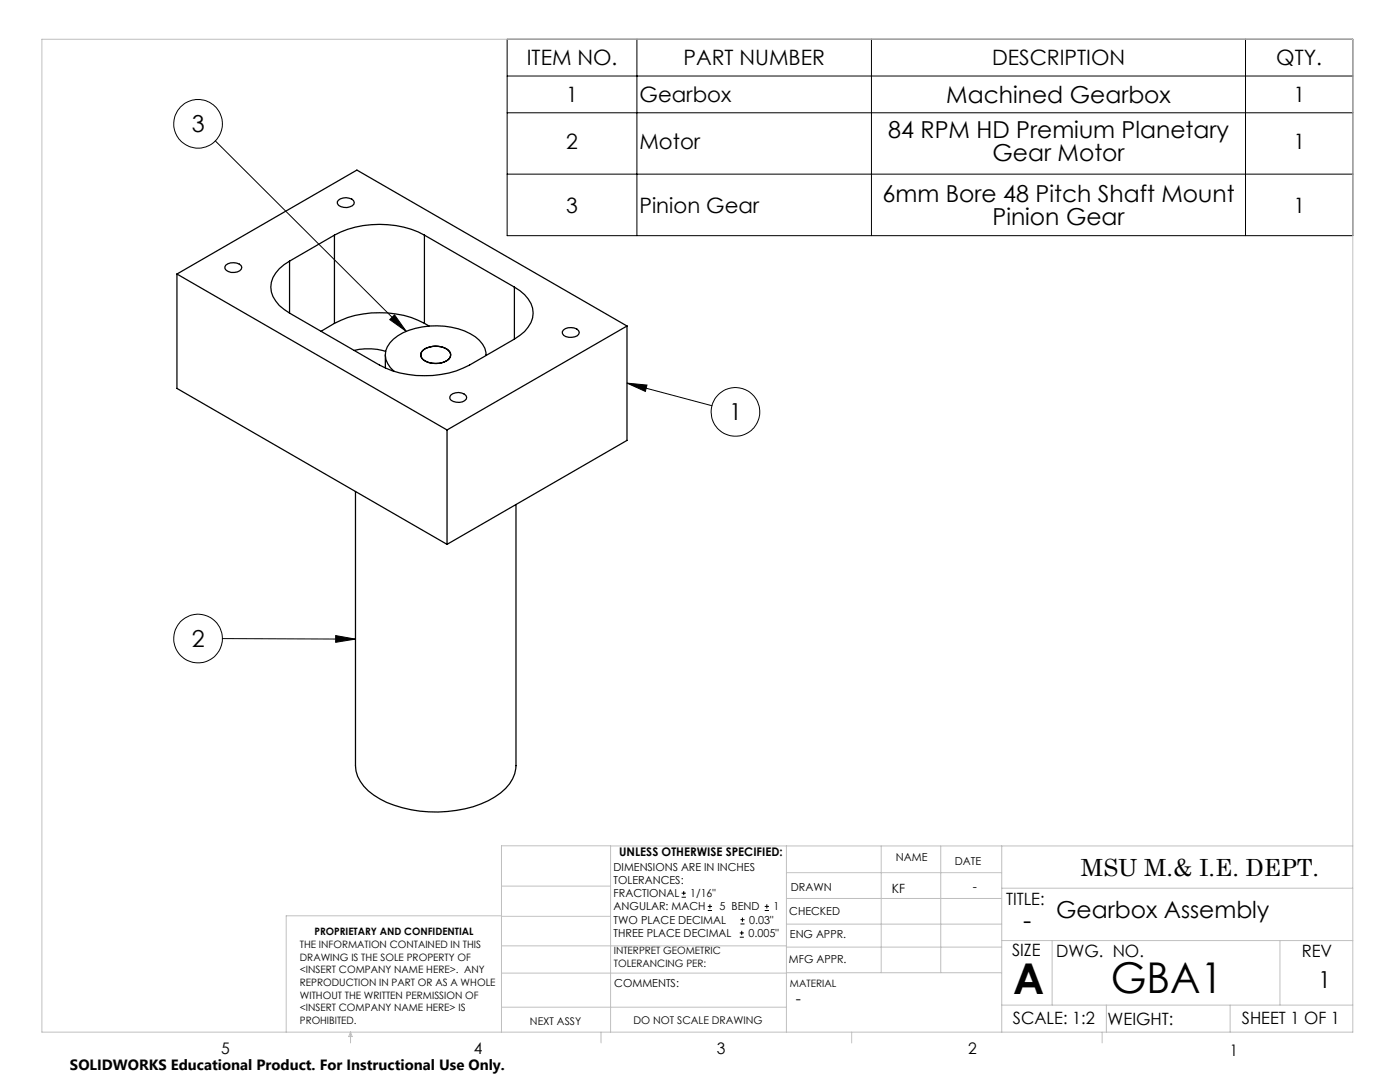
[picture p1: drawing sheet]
<svg xmlns="http://www.w3.org/2000/svg" width="279mm" height="216mm" viewBox="0 0 279 216" stroke-linecap="round" stroke-linejoin="round" font-family="sans-serif">
<g fill="none" stroke="#000" stroke-width=".2">
<path d="M101.2 7.8h168.8v39.2h-168.8zM101.2 15.2h168.8M127.1 7.8v39.2M173.9 7.8v39.2M248.6 7.8v39.2M43 28.1l38.1 38M101.2 22.5h168.8M101.2 34.7h168.8M77.8 63.8l.9-1 2.4 3.3zM125.1 76.4l4 .4-.3 1.3zM125.1 76.4l17 4.6M44.4 127.4l26.5 .1"/>
<path d="M67 126.8l3.9 .7-3.9 .7zM136 179h.9M136 178.2h.9M136.5 177.8v.8M141.3 181.7h.8M141.3 180.9h.8M141.7 180.4v.9M147.6 187h.8M147.6 186.2h.8M147.8 184.4h.8M147.8 183.5h.8M148 185.7v.9"/>
<path d="M148.2 183.1v.8M152.6 181.7h.9M152.6 180.9h.9M153 180.4v.9"/>
<circle cx="39.5" cy="24.7" r="4.9"/>
<circle cx="146.8" cy="82.2" r="4.9"/>
<circle cx="39.5" cy="127.4" r="4.9"/>
</g>
<g fill="none" stroke="#c0c0c0" stroke-width=".2">
<path d="M8.4 7.8h261.6v198.2h-261.6zM100.1 176.8h21.7M121.8 168.8v37.2M157 168.8v37.2M157 179.3h42.9M157 174.1h42.9M175.9 168.8v25.3M187.7 168.8v25.3M199.9 177.2h70.1M199.9 168.8v37.2M270 168.8h-169.9v37.2M100.1 194.2h56.9"/>
<path d="M100.1 188.7h56.9M100.1 182.8h21.7M100.1 182.7h-43v23.3M157 194.1h42.9M157 184.4h42.9M157 189h42.9M199.9 187.7h70.1M210 187.7v12.9M255.4 187.7v12.9M70 206v2.1M70 206l.3 .8h-.7zM100.1 201h56.9"/>
<path d="M119.9 206v2.1M170 206v2.1M199.9 200.6h70.1M220 206v2.1M220.8 200.6v5.4M245.5 200.6v5.4"/>
</g>
<path d="M77.8 63.8l.9-1 2.4 3.3zM125.1 76.4l4 .4-.3 1.3zM67 126.8l3.9 .7-3.9 .7z" fill="#000"/>
<g fill="none" stroke="#000" stroke-width=".25">
<path d="M67.5 40a2.32 2.32 0 0 1 3.1 0l.1 .4a1.34 1.34 0 0 1-1.4 1 1.62 1.62 0 0 1-2-1.1zM35.3 54.7v22.8l53.9 31.1M35.3 54.7l53.9 31.1M35.3 54.7l35.9-20.8 53.9 31.2M45 52.9a2.49 2.49 0 0 1 3.1 .1l.2 .3a1.95 1.95 0 0 1-3.1 .6l-.3-.3v-.3zM57.8 52.1a6.4 6.4 0 0 0-3.8 5.2 6.5 6.5 0 0 0 3.8 5.2M57.8 52.1v10.4M66.7 46.9a19.8 19.8 0 0 1 18 0M66.7 46.9l-8.9 5.2M66.7 46.9v17.6M84.7 46.9l18 10.4M84.7 46.9v17.6"/>
<path d="M102.7 57.3a6.4 6.4 0 0 1 3.7 5.2 6.5 6.5 0 0 1-3.7 5.2M102.7 57.3v10.4M57.8 62.5l17.9 10.3a20.1 20.1 0 0 0 18 0l9-5.1M66.7 64.5a20.1 20.1 0 0 1 18 0M66.7 64.5l-2.6 1.6M70.7 69.9a11.6 11.6 0 0 1 6.3 .2M76.9 70.8v2.6M84.2 70.2a4 4 0 0 1 5.6 .1 1.31 1.31 0 0 1-.7 1.7 4.4 4.4 0 0 1-4.9-.5l-.2-.4v-.5zM84.4 69.9a4.2 4.2 0 0 1 5.3 .2 1.19 1.19 0 0 1-.4 1.8 4.5 4.5 0 0 1-4.9-.2 1.17 1.17 0 0 1 0-1.8zM84.7 64.5l.9 .6M90 78.8a2.32 2.32 0 0 1 3 .1l.1 .4a1.52 1.52 0 0 1-2 1 1.09 1.09 0 0 1-1.3-1.1zM97 70.8v.1a5 5 0 0 0-3.1-4.3 15.6 15.6 0 0 0-14.5 .4 4.2 4.2 0 0 0-2 5.5l.5 .8 .8 .8"/>
<path d="M112.4 65.9a2.38 2.38 0 0 1 3.1 .1l.1 .3a1.29 1.29 0 0 1-1.5 1 1.51 1.51 0 0 1-1.9-1.1zM125.1 65.1l-35.9 20.7M125.1 65.1v22.8l-35.9 20.7M70.9 98.1v54.7a7.5 7.5 0 0 0 3.7 5.8 23 23 0 0 0 14.7 3.3 18.9 18.9 0 0 0 11.6-4.6 6.8 6.8 0 0 0 2.1-4.5v-52.1M89.2 85.8v22.8"/>
</g>
<g font-size="8.5">
<text x="202.2" y="198.3">A</text>
<text x="221.7" y="198.1">GBA1</text>
</g>
<text font-size="5.1" x="204.2" y="185.4">-</text>
<g font-size="4.7">
<text x="188.9" y="20.5">Machined Gearbox</text>
<text x="38.3" y="26.3">3</text>
<text x="177.2" y="27.6">84 RPM HD Premium Planetary</text>
<text x="198.1" y="32.1">Gear Motor</text>
<text x="176.1" y="40.3">6mm Bore 48 Pitch Shaft Mount</text>
<text x="198.1" y="44.8">Pinion Gear</text>
<text x="145.5" y="83.8">1</text>
<text x="38.3" y="129.1">2</text>
<text x="215.7" y="174.7">MSU M.&amp; I.E. DEPT.</text>
<text x="210.8" y="183.1">Gearbox Assembly</text>
<text x="263.1" y="197.1">1</text>
</g>
<g font-size="4.2">
<text x="105.1" y="13">ITEM NO.</text>
<text x="136.4" y="13">PART NUMBER</text>
<text x="198" y="13">DESCRIPTION</text>
<text x="254.7" y="13">QTY.</text>
<text x="113" y="20.3">1</text>
<text x="127.6" y="20.3">Gearbox</text>
<text x="258.1" y="20.3">1</text>
<text x="113" y="29.7">2</text>
<text x="127.6" y="29.7">Motor</text>
<text x="258.1" y="29.7">1</text>
<text x="113" y="42.4">3</text>
<text x="127.6" y="42.4">Pinion Gear</text>
<text x="258.1" y="42.4">1</text>
</g>
<g font-size="3.4">
<text x="200.8" y="180.5">TITLE:</text>
<text x="202" y="190.8">SIZE</text>
<text x="210.8" y="190.9">DWG. NO.</text>
<text x="259.8" y="191">REV</text>
<text x="202.1" y="204.4">SCALE: 1:2</text>
<text x="221" y="204.5">WEIGHT:</text>
<text x="247.8" y="204.4">SHEET 1 OF 1</text>
</g>
<g font-size="3.2">
<text x="158.8" y="200.4">-</text>
<text x="44.2" y="210.4">5</text>
<text x="94.6" y="210.3">4</text>
<text x="143.1" y="210.4">3</text>
<text x="193.2" y="210.3">2</text>
<text x="245.4" y="210.6">1</text>
</g>
<text font-size="3" x="14" y="213.5">SOLIDWORKS Educational Product. For Instructional Use Only.</text>
<g font-size="2.5">
<text x="178" y="178.2">KF</text>
<text x="194.1" y="177.8">-</text>
</g>
<text font-size="2.4" x="123.6" y="170.8">UNLESS OTHERWISE SPECIFIED:</text>
<g font-size="2.2">
<text x="122.5" y="173.7">DIMENSIONS ARE IN INCHES</text>
<text x="178.8" y="171.8">NAME</text>
<text x="190.6" y="172.5">DATE</text>
<text x="122.5" y="176.4">TOLERANCES:</text>
<text x="122.5" y="179">FRACTIONAL</text>
<text x="137.8" y="179">1/16&quot;</text>
<text x="157.8" y="177.8">DRAWN</text>
<text x="122.5" y="184.3">TWO PLACE DECIMAL</text>
<text x="122.5" y="181.7">ANGULAR: MACH</text>
<text x="143.6" y="181.7">5 BEND</text>
<text x="149.5" y="184.3">0.03&quot;</text>
<text x="154.4" y="181.7">1</text>
<text x="157.5" y="182.5">CHECKED</text>
<text x="122.5" y="187">THREE PLACE DECIMAL</text>
<text x="149.4" y="187">0.005&quot;</text>
<text x="157.6" y="187.2">ENG APPR.</text>
<text x="122.6" y="197">COMMENTS:</text>
<text x="157.4" y="192.2">MFG APPR.</text>
</g>
<g font-size="2.1">
<text x="105.8" y="204.5">NEXT ASSY</text>
<text x="126.4" y="204.3">DO NOT SCALE DRAWING</text>
</g>
<g font-size="2">
<text x="59.8" y="189.2">THE INFORMATION CONTAINED IN THIS</text>
<text x="59.8" y="191.7">DRAWING IS THE SOLE PROPERTY OF</text>
<text x="62.8" y="186.5">PROPRIETARY AND CONFIDENTIAL</text>
<text x="122.5" y="190.4">INTERPRET GEOMETRIC</text>
<text x="59.8" y="194.2">&lt;INSERT COMPANY NAME HERE&gt;. ANY</text>
<text x="59.8" y="196.8">REPRODUCTION IN PART OR AS A WHOLE</text>
<text x="122.5" y="192.9">TOLERANCING PER:</text>
<text x="157.7" y="197">MATERIAL</text>
<text x="59.8" y="199.3">WITHOUT THE WRITTEN PERMISSION OF</text>
<text x="59.8" y="201.8">&lt;INSERT COMPANY NAME HERE&gt; IS</text>
<text x="59.8" y="204.3">PROHIBITED.</text>
</g>
</svg>
